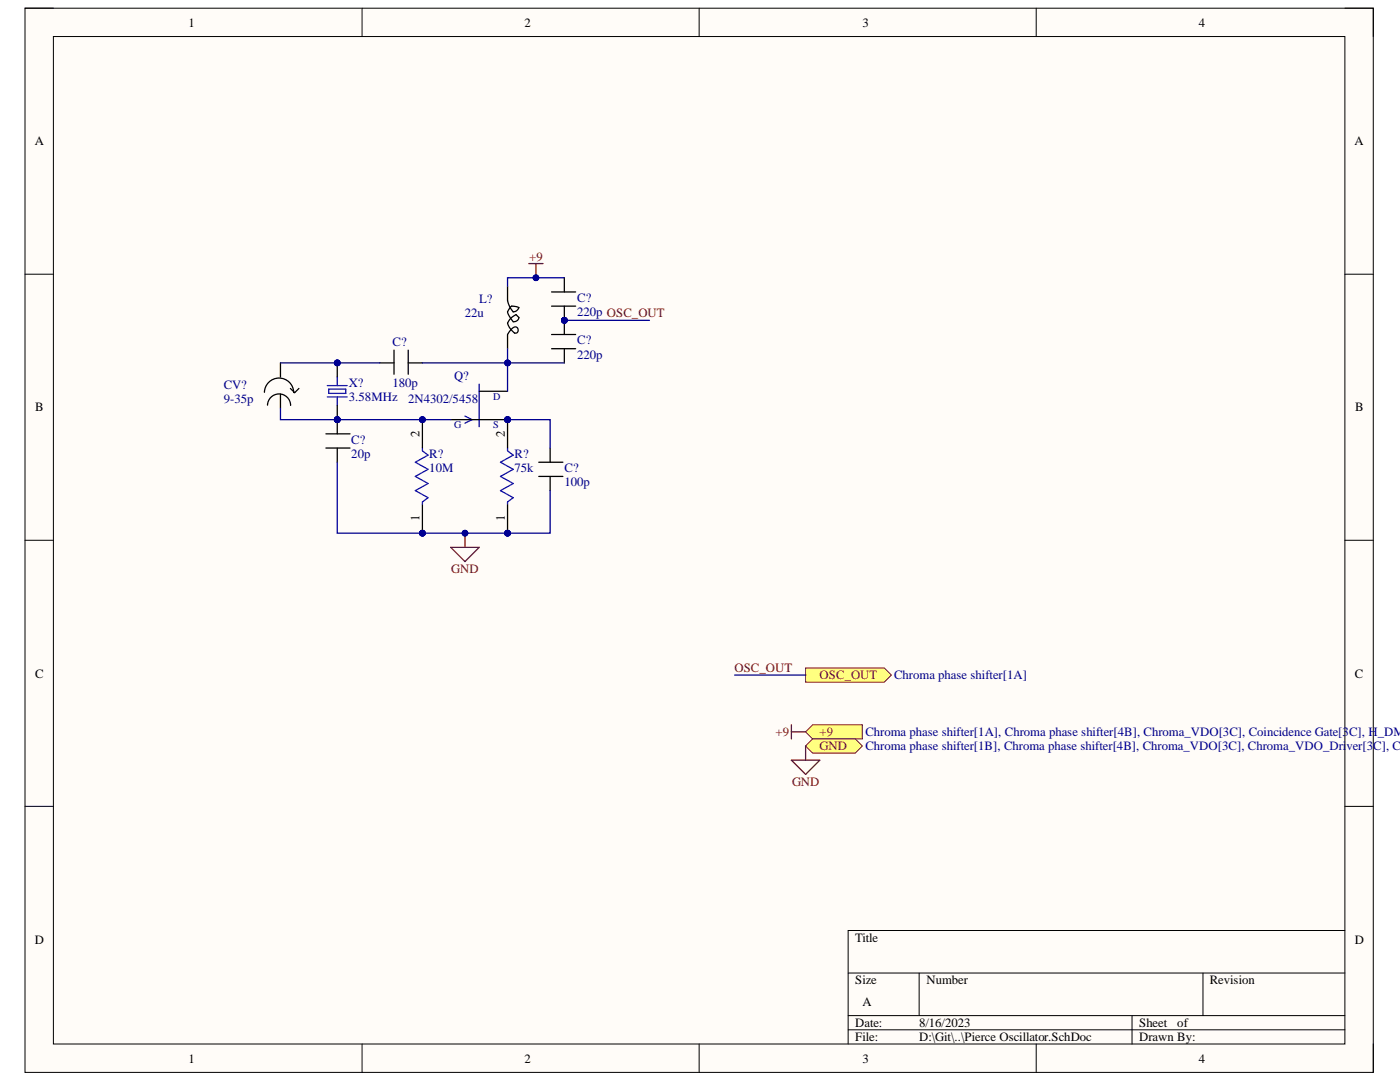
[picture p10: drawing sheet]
<svg xmlns="http://www.w3.org/2000/svg" width="279mm" height="216mm" viewBox="0 0 279 216" stroke-linecap="round" stroke-linejoin="round" font-family="sans-serif">
<path d="M5 1.6h269.1v212.4h-269.1z" fill-rule="evenodd" fill="#fffcf8"/>
<path d="M5 1.6h269.1v212.4h-269.1z" fill="none" stroke="#000" stroke-width=".2"/>
<path d="M10.7 7.3h257.7v201h-257.7z" fill-rule="evenodd" fill="#fffcf8"/>
<g fill="none" stroke="#000" stroke-width=".2">
<path d="M5 1.6h5.7M10.7 7.3h257.7v201h-257.7zM72.3 1.6v5.7M139.5 1.6v5.7M206.8 1.6v5.7M268.4 1.6h5.7v5.7M5 54.7h5.7M268.4 54.7h5.7M5 107.8h5.7M268.4 107.8h5.7M5 160.9h5.7M268.4 160.9h5.7"/>
<path d="M169.3 194.2h99.1M183.4 194.2v8.5M240.1 194.2v8.5M268.4 185.7h-99.1v22.6M72.3 208.3v5.7M139.5 208.3v5.7M169.3 202.7h99.1M169.3 205.5h99.1M206.8 208.3v5.7M225.9 202.7v5.6M274.1 208.3v5.7"/>
</g>
<path d="M65.3 76.9h4M65.3 79.2h4M65.6 77.6h3.4v.9h-3.4zM67.3 75.2v1.7M67.3 79.2v1.7M95.6 76.7v8.5M84.3 90l1.1 .8-2.5 1.4 2.5 1.4-2.5 1.5 2.5 1.4-2.5 1.4 2.5 1.4M92.8 83l1.4 .7-1.4 .7M101.3 90l1.1 .8-2.5 1.4 2.5 1.4-2.5 1.5 2.5 1.4-2.5 1.4 2.5 1.4" fill="none" stroke="#00f" stroke-width=".25"/>
<g fill="none" stroke="#000" stroke-width=".25">
<path d="M101.3 57.1v2.9l.3 1 .5 .9a.73 .73 0 0 0 .8 .3 .73 .73 0 0 0 .5-.6 .21 .21 0 0 0 .1-.3 .21 .21 0 0 0-.3-.1l-1.1-.1-.7 .9a1.81 1.81 0 0 0 .7 1.7 .75 .75 0 0 0 .7 .5 .75 .75 0 0 0 .6-.5l.2-.4-.6-.5-.8 .5-.5 .5a1.01 1.01 0 0 0 0 1.6l.6 .7a.62 .62 0 0 0 .9 .3 .62 .62 0 0 0 .2-.9 .62 .62 0 0 0-.9-.2l-.5 .5-.7 .9v2.9M110.1 58.3h4.8M112.6 55.4v2.9M52.8 78.3a2.92 2.92 0 0 1 2.9-2.9 2.92 2.92 0 0 1 2.9 2.9M56 72.4v2.8M56 78.6v2.9M58 77.5l.8 .9 .9-.9M75.8 72.4h2.8M78.6 69.9v4.8M81.5 72.4h2.8M81.5 69.9v4.8M95.6 78.1h5.7"/>
<path d="M110.1 66.7h4.8M110.1 69.6h4.8M110.1 61.1h4.8M112.6 61.1v2.8M112.6 69.6v2.8M53.4 80.8a2.31 2.31 0 0 1 2.3-2.2 2.31 2.31 0 0 1 2.3 2.3M65 89.4h4.9M65 86.6h4.9M67.3 83.7v2.9M67.3 89.4v2.8M90 83.7h11.3M107.5 95.1h4.8"/>
<path d="M107.5 92.2h4.8M109.8 89.4v2.8M109.8 95.1v2.8"/>
</g>
<path d="M105.5 52.6h2.9M107 52.6v2.8" fill="none" stroke="#800000" stroke-width=".25"/>
<circle cx="107" cy="55.4" r=".57" fill="#000080"/>
<circle cx="107" cy="55.4" r=".57" fill="none" stroke="#000080" stroke-width=".2"/>
<path d="M90 109.2h5.6l-2.8 2.9zM92.8 106.4v2.8" fill="none" stroke="#800000" stroke-width=".25"/>
<circle cx="92.8" cy="106.4" r=".57" fill="#000080"/>
<circle cx="92.8" cy="106.4" r=".57" fill="none" stroke="#000080" stroke-width=".2"/>
<path d="M56 72.4h19.8M84.3 72.4h17v5.7M56 81.5v2.2h34M101.3 83.7h8.5v5.7" fill="none" stroke="#000080" stroke-width=".25"/>
<circle cx="101.3" cy="72.4" r=".57" fill="#000080"/>
<circle cx="101.3" cy="72.4" r=".57" fill="none" stroke="#000080" stroke-width=".2"/>
<path d="M101.3 72.4h11.3" fill="none" stroke="#000080" stroke-width=".25"/>
<circle cx="101.3" cy="72.4" r=".57" fill="#000080"/>
<circle cx="101.3" cy="72.4" r=".57" fill="none" stroke="#000080" stroke-width=".2"/>
<path d="M101.3 69.6v2.8" fill="none" stroke="#000080" stroke-width=".25"/>
<circle cx="101.3" cy="72.4" r=".57" fill="#000080"/>
<circle cx="101.3" cy="72.4" r=".57" fill="none" stroke="#000080" stroke-width=".2"/>
<path d="M112.6 55.4h-11.3v1.7" fill="none" stroke="#000080" stroke-width=".25"/>
<circle cx="107" cy="55.4" r=".57" fill="#000080"/>
<circle cx="107" cy="55.4" r=".57" fill="none" stroke="#000080" stroke-width=".2"/>
<path d="M112.6 63.9h17M67.3 92.2v14.2h34" fill="none" stroke="#000080" stroke-width=".25"/>
<circle cx="92.8" cy="106.4" r=".57" fill="#000080"/>
<circle cx="92.8" cy="106.4" r=".57" fill="none" stroke="#000080" stroke-width=".2"/>
<path d="M109.8 97.9v8.5h-8.5" fill="none" stroke="#000080" stroke-width=".25"/>
<path d="M160.8 146l1.4-1.4h9.9v2.8h-9.9z" fill-rule="evenodd" fill="#ffff80"/>
<path d="M160.8 146l1.4-1.4h9.9v2.8h-9.9z" fill="none" stroke="#800000" stroke-width=".2"/>
<path d="M160.8 148.9l1.4-1.5h8.5l1.4 1.5-1.4 1.4h-8.5z" fill-rule="evenodd" fill="#ffff80"/>
<path d="M160.8 148.9l1.4-1.5h8.5l1.4 1.5-1.4 1.4h-8.5z" fill="none" stroke="#800000" stroke-width=".2"/>
<path d="M160.8 133.3h15.7l1.4 1.4-1.4 1.4h-15.7z" fill-rule="evenodd" fill="#ffff80"/>
<path d="M160.8 133.3h15.7l1.4 1.4-1.4 1.4h-15.7z" fill="none" stroke="#800000" stroke-width=".2"/>
<path d="M146.6 134.7h14.2" fill="none" stroke="#000080" stroke-width=".25"/>
<path d="M157.9 144.6v2.8M157.9 146h2.9M157.9 151.7h5.7l-2.8 2.8zM160.8 148.9v2.8" fill="none" stroke="#800000" stroke-width=".25"/>
<g font-size="6.7" fill="#000080">
<text x="83.6" y="87.9">PIR?02</text>
<text x="100.5" y="87.9">PIR?02</text>
<text x="83.6" y="104.8">PIR?01</text>
<text x="100.5" y="104.8">PIR?01</text>
</g>
<g font-size="3.9" fill="#000080">
<text x="111.8" y="66.2">PIC?00</text>
<text x="66.7" y="74.7">PIX?02</text>
<text x="66.7" y="83.1">PIX?01</text>
</g>
<g font-size="2.5">
<text x="37.6" y="5.3">1</text>
<text x="104.7" y="5.3">2</text>
<text x="172.1" y="5.3">3</text>
<text x="239.3" y="5.3">4</text>
<text x="6.9" y="29">A</text>
<text x="270.3" y="29">A</text>
<text x="7" y="82.1">B</text>
<text x="270.5" y="82.1">B</text>
<text x="83.7" y="87.2" transform="rotate(-90 83.7 87.2)">2</text>
<text x="100.7" y="87.2" transform="rotate(-90 100.7 87.2)">2</text>
<text x="83.7" y="104" transform="rotate(-90 83.7 104)">1</text>
<text x="100.7" y="104" transform="rotate(-90 100.7 104)">1</text>
<text x="7" y="135.2">C</text>
<text x="270.4" y="135.2">C</text>
<text x="6.9" y="188.3">D</text>
<text x="170.7" y="187.9">Title</text>
<text x="270.4" y="188.3">D</text>
<text x="170.7" y="196.4">Size</text>
<text x="184.9" y="196.4">Number</text>
<text x="241.5" y="196.4">Revision</text>
<text x="172.1" y="200.7">A</text>
<text x="170.7" y="204.9">Date:</text>
<text x="170.7" y="207.7">File:</text>
<text x="183.4" y="204.9">8/16/2023</text>
<text x="183.4" y="207.7">D:\Git\..\Pierce Oscillator.SchDoc</text>
<text x="227.3" y="204.9">Sheet</text>
<text x="227.3" y="207.7">Drawn By:</text>
<text x="235" y="204.9">of</text>
<text x="37.6" y="212">1</text>
<text x="104.7" y="212">2</text>
<text x="172.1" y="212">3</text>
<text x="239.3" y="212">4</text>
</g>
<g font-size="2.5" fill="#800000">
<text x="105.6" y="52">+9</text>
<text x="90.1" y="114.3">GND</text>
<text x="146.6" y="134.2">OSC_OUT</text>
<text x="163.6" y="135.5">OSC_OUT</text>
<text x="154.8" y="146.9">+9</text>
<text x="163.6" y="146.9">+9</text>
<text x="163.6" y="149.7">GND</text>
<text x="158.1" y="156.8">GND</text>
</g>
<g font-size="2.5" fill="#000080">
<text x="92.8" y="63.3">22u</text>
<text x="95.7" y="60.5">L?</text>
<text x="115.2" y="60.3">C?</text>
<text x="115.2" y="63.1">220p OSC_OUT</text>
<text x="78.3" y="69">C?</text>
<text x="115.2" y="68.7">C?</text>
<text x="115.2" y="71.6">220p</text>
<text x="44.7" y="77.5">CV?</text>
<text x="69.6" y="77.3">X?</text>
<text x="78.3" y="77.3">180p</text>
<text x="90.7" y="75.8">Q?</text>
<text x="44.7" y="80.3">9-35p</text>
<text x="69.6" y="80.1">3.58MHz</text>
<text x="81.4" y="80.3">2N4302/5458</text>
<text x="70.1" y="88.5">C?</text>
<text x="70.1" y="91.4">20p</text>
<text x="85.7" y="91.4">R?</text>
<text x="85.7" y="94.2">10M</text>
<text x="102.7" y="91.4">R?</text>
<text x="102.7" y="94.2">75k</text>
<text x="112.7" y="94.2">C?</text>
<text x="112.7" y="97.1">100p</text>
<text x="178.5" y="135.5">Chroma phase shifter[1A]</text>
<text x="172.7" y="146.9">Chroma phase shifter[1A], Chroma phase shifter[4B], Chroma_VDO[3C], Coincidence Gate[3C], H_DMV</text>
<text x="172.7" y="149.7">Chroma phase shifter[1B], Chroma phase shifter[4B], Chroma_VDO[3C], Chroma_VDO_Dri</text>
<text x="268.7" y="149.7">ver[3C], Co</text>
</g>
<g font-size="2" fill="#000080">
<text x="98.4" y="79.7">D</text>
<text x="90.7" y="85.4">G</text>
<text x="98.4" y="85.4">S</text>
</g>
</svg>
